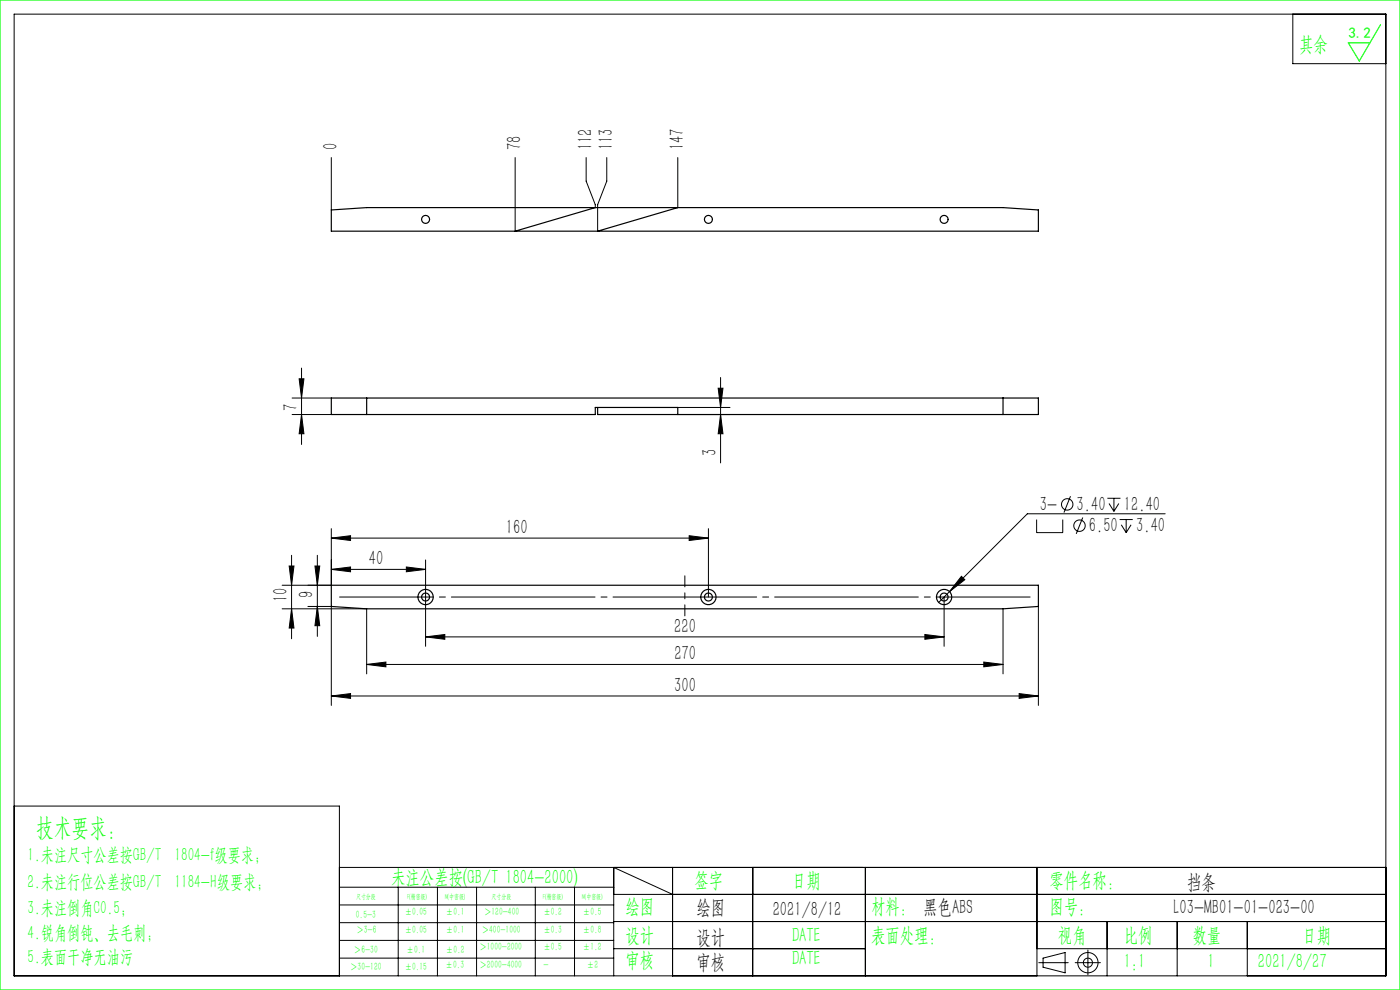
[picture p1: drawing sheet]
<svg xmlns="http://www.w3.org/2000/svg" width="297mm" height="210mm" viewBox="0 0 297 210" stroke-linecap="round" stroke-linejoin="round" font-family="sans-serif">
<g fill="none" stroke="#000" stroke-width=".21">
<path d="M3 3h291v204h-291zM274.3 3v10.5h19.7M70.3 33.4v11.1M109.3 33.4v15.6M124.3 33.4v5l2 5v.6M128.7 33.4v5l-1.9 5v5.6M143.8 33.4v10.6M64 78.1v16.2M62 87.9h8.3M62 84.4h8.3M63.5 80.4h1l-.5 4zM64 87.9l.5 4.1h-1z"/>
<path d="M143.8 87.9h11.1M143.8 86.4h11.1M152.4 82.4h1l-.5 4zM152.9 87.9l.5 4.1h-1zM152.9 80.1v18.1M61.9 117.8v17.7M67.3 117.8v17.2M70.3 114.1l4.1-.5v1.1zM70.3 112.1v12h-10.4M70.3 114.1h80M90.3 118.8v18.3M146.2 113.6l4.1 .5-4.1 .6z"/>
<path d="M150.3 112.1v14.5M219.9 110.2v2.8h5.6v-2.8M227.1 105.3l-1.4 3.4M229.7 109.8l-1.4 3.4M234.9 105.7h2.8M235.3 106.8l1 1.7M236.3 105.7v2.8M237.4 106.8l-1.1 1.7M237.5 110.2h2.8M237.9 111.3l1 1.7M238.9 110.2v2.8M240 111.3l-1.1 1.7"/>
<path d="M247.2 109h-29.3l-18.8 18.8M59.9 129.1h17.9v13.8M61.3 120.1h1.1l-.5 4zM61.9 129.1l.5 4.1h-1.1zM65.3 128.6h5v21M66.8 120.1h1l-.5 4zM67.3 128.6l.5 4.1h-1zM70.3 120.8l4.1-.5v1zM70.3 120.8h20M86.2 120.3l4.1 .5-4.1 .5zM90.3 135.1l4.1-.5v1zM90.3 135.1h110"/>
<path d="M196.2 134.6l4.1 .5-4.1 .5zM200.3 126.6v10.5M204 122.2l.7 .8-3.3 2.5zM212.8 129.1v13.8M220.3 128.6v21M70.3 147.6l4.1-.5v1zM70.3 147.6h150M77.8 140.9l4.1-.5v1.1zM77.8 140.9h135M208.7 140.4l4.1 .5-4.1 .6zM216.2 147.1l4.1 .5-4.1 .5zM3 171h69v36"/>
<path d="M72 184h222M72 188.2h58.2M72 192h58.2M72 195.7h58.2M72 199.5h58.2M84.5 188.2v18.8M92.8 188.2v18.8M101.1 188.2v18.8M113.6 188.2v18.8M121.9 188.2v18.8M130.2 189.7h163.8M130.2 195.5h163.8"/>
<path d="M142.7 189.7l-12.5-5.7v23M142.7 184v23M159.7 184v23M183.6 184v23M220 184v23M234.9 195.5v11.5M249.7 195.5v11.5M264.6 195.5v11.5M72 203.2h58.2M130.2 201.2h53.4M220 201.2h74M220.4 204.2h6.2"/>
<path d="M221.3 203.2l4.7-1.1v4.3l-4.7-1.2zM228.1 204.2h5.3M230.8 201.5v5.3"/>
<circle cx="226.4" cy="107" r="1.21"/>
<circle cx="229" cy="111.5" r="1.21"/>
<circle cx="230.8" cy="204.2" r="2.15"/>
<circle cx="230.8" cy="204.2" r=".96"/>
</g>
<path d="M145.3 122.1v8.5" fill="none" stroke="#000" stroke-width=".21" stroke-dasharray="30.5 1.3 1.3 1.3" stroke-dashoffset="28.1"/>
<path d="M218.5 126.6h-146.5" fill="none" stroke="#000" stroke-width=".21" stroke-dasharray="30.5 1.3 1.3 1.3" stroke-dashoffset="10.6"/>
<path d="M0 0h297v210h-297zM292.9 5.2l-4.5 7.7-2.4-3.8h4.6" fill="none" stroke="#0f0" stroke-width=".25"/>
<g fill="#000">
<path d="M64 87.9l.5 4.1h-1zM63.5 80.4h1l-.5 4zM67.3 128.6l.5 4.1h-1zM66.8 120.1h1l-.5 4z"/>
<path d="M152.4 82.4h1l-.5 4zM152.9 87.9l.5 4.1h-1zM61.3 120.1h1.1l-.5 4zM61.9 129.1l.5 4.1h-1.1z"/>
<path d="M90.3 135.1l4.1-.5v1zM196.2 134.6l4.1 .5-4.1 .5zM70.3 147.6l4.1-.5v1zM216.2 147.1l4.1 .5-4.1 .5zM204 122.2l-2.6 3.3 3.3-2.5zM70.3 114.1l4.1-.5v1.1zM146.2 113.6l4.1 .5-4.1 .6zM70.3 120.8l4.1-.5v1zM86.2 120.3l4.1 .5-4.1 .5z"/>
<path d="M77.8 140.9l4.1-.5v1.1zM208.7 140.4l4.1 .5-4.1 .6z"/>
</g>
<g fill="none" stroke="#000" stroke-width=".25">
<path d="M70.3 44.5l7.5-.5h135l7.5 .5v4.5h-150zM126.3 44l-17 5M143.8 44l-17 5M77.8 84.4v3.5M126.8 86.4v1.5h93.5v-3.5h-150v3.5h56v-1.5h17.5v1.5M212.8 84.4v3.5M70.3 124.1h150v4.5l-7.5 .5h-135l-7.5-.5z"/>
<circle cx="90.3" cy="46.5" r=".85"/>
<circle cx="150.3" cy="46.5" r=".85"/>
<circle cx="200.3" cy="46.5" r=".85"/>
<circle cx="90.3" cy="126.6" r=".85"/>
<circle cx="90.3" cy="126.6" r="1.62"/>
<circle cx="150.3" cy="126.6" r=".85"/>
<circle cx="150.3" cy="126.6" r="1.63"/>
<circle cx="200.3" cy="126.6" r=".85"/>
<circle cx="200.3" cy="126.6" r="1.62"/>
</g>
<text font-size="5.4" fill="#0f0" x="7.7" y="177.2">技术要求：</text>
<g font-size="4.4" fill="#0f0">
<text x="275.6" y="10.8">其余</text>
<text x="83" y="187.5">未注公差按(GB/T 1804-2000)</text>
<text x="147.3" y="188">签字</text>
<text x="168" y="188">日期</text>
<text x="222.6" y="188">零件名称：</text>
<text x="132.7" y="193.6">绘图</text>
<text x="184.8" y="193.6">材料： 黑色ABS</text>
<text x="222.6" y="193.6">图号：</text>
<text x="132.7" y="199.8">设计</text>
<text x="168" y="199.8">DATE</text>
<text x="184.8" y="199.8">表面处理：</text>
<text x="224.4" y="199.8">视角</text>
<text x="238.4" y="199.8">比例</text>
<text x="253" y="199.8">数量</text>
<text x="276.3" y="199.8">日期</text>
<text x="132.7" y="205.1">审核</text>
<text x="168" y="204.6">DATE</text>
<text x="238.4" y="205.3">1:1</text>
<text x="256.2" y="205.3">1</text>
<text x="266.9" y="205.3">2021/8/27</text>
</g>
<g font-size="4.4">
<text x="71.6" y="31.9" transform="rotate(-90 71.6 31.9)">0</text>
<text x="110.6" y="31.9" transform="rotate(-90 110.6 31.9)">78</text>
<text x="125.6" y="31.9" transform="rotate(-90 125.6 31.9)">112</text>
<text x="130" y="31.9" transform="rotate(-90 130 31.9)">113</text>
<text x="145.1" y="31.9" transform="rotate(-90 145.1 31.9)">147</text>
<text x="63.1" y="87.1" transform="rotate(-90 63.1 87.1)">7</text>
<text x="152" y="96.7" transform="rotate(-90 152 96.7)">3</text>
<text x="107.3" y="113.3">160</text>
<text x="220.6" y="108.3">3-</text>
<text x="228.4" y="108.3">3.40</text>
<text x="231" y="112.8">6.50</text>
<text x="238.4" y="108.3">12.40</text>
<text x="241" y="112.8">3.40</text>
<text x="78.3" y="119.9">40</text>
<text x="61" y="127.7" transform="rotate(-90 61 127.7)">10</text>
<text x="66.4" y="126.9" transform="rotate(-90 66.4 126.9)">9</text>
<text x="143" y="134.2">220</text>
<text x="143.1" y="140.1">270</text>
<text x="143.1" y="146.8">300</text>
<text x="251.8" y="188.6">挡条</text>
<text x="147.8" y="194">绘图</text>
<text x="163.9" y="194.3">2021/8/12</text>
<text x="249" y="194">L03-MB01-01-023-00</text>
<text x="147.8" y="200.2">设计</text>
<text x="147.8" y="205.5">审核</text>
</g>
<g font-size="4" fill="#0f0">
<text x="5.9" y="182.6">1.未注尺寸公差按GB/T 1804-f级要求；</text>
<text x="5.9" y="188.4">2.未注行位公差按GB/T 1184-H级要求；</text>
<text x="5.9" y="193.9">3.未注倒角C0.5；</text>
<text x="5.9" y="199.2">4.锐角倒钝、去毛刺；</text>
<text x="5.9" y="204.2">5.表面干净无油污</text>
</g>
<text font-size="3.2" fill="#0f0" x="286.1" y="8">3.2</text>
<g font-size="2.3" fill="#0f0">
<text x="75.5" y="194.7">0.5-3</text>
<text x="75.6" y="198">＞3-6</text>
<text x="85.9" y="194.2">±0.05</text>
<text x="85.9" y="198">±0.05</text>
<text x="94.6" y="194.2">±0.1</text>
<text x="94.6" y="198">±0.1</text>
<text x="102.2" y="198">＞400-1000</text>
<text x="102.7" y="194.2">＞120-400</text>
<text x="115.3" y="194.2">±0.2</text>
<text x="115.3" y="198">±0.3</text>
<text x="123.7" y="194.2">±0.5</text>
<text x="123.7" y="198">±0.8</text>
<text x="75.1" y="202.2">＞6-30</text>
<text x="86.3" y="202.2">±0.1</text>
<text x="94.6" y="202.2">±0.2</text>
<text x="101.7" y="201.6">＞1000-2000</text>
<text x="115.3" y="201.6">±0.5</text>
<text x="123.7" y="201.6">±1.2</text>
<text x="74.3" y="205.8">＞30-120</text>
<text x="85.9" y="205.8">±0.15</text>
<text x="94.5" y="205.4">±0.3</text>
<text x="101.7" y="205.4">＞2000-4000</text>
<text x="115.3" y="205.4">-</text>
<text x="124.5" y="205.4">±2</text>
</g>
<g font-size="1.5" fill="#0f0">
<text x="75.5" y="190.6">尺寸分段</text>
<text x="86.4" y="190.6">F(精密级)</text>
<text x="94.4" y="190.6">M(中密级)</text>
<text x="104.3" y="190.6">尺寸分段</text>
<text x="115.2" y="190.6">F(精密级)</text>
<text x="123.5" y="190.6">M(中密级)</text>
</g>
</svg>
